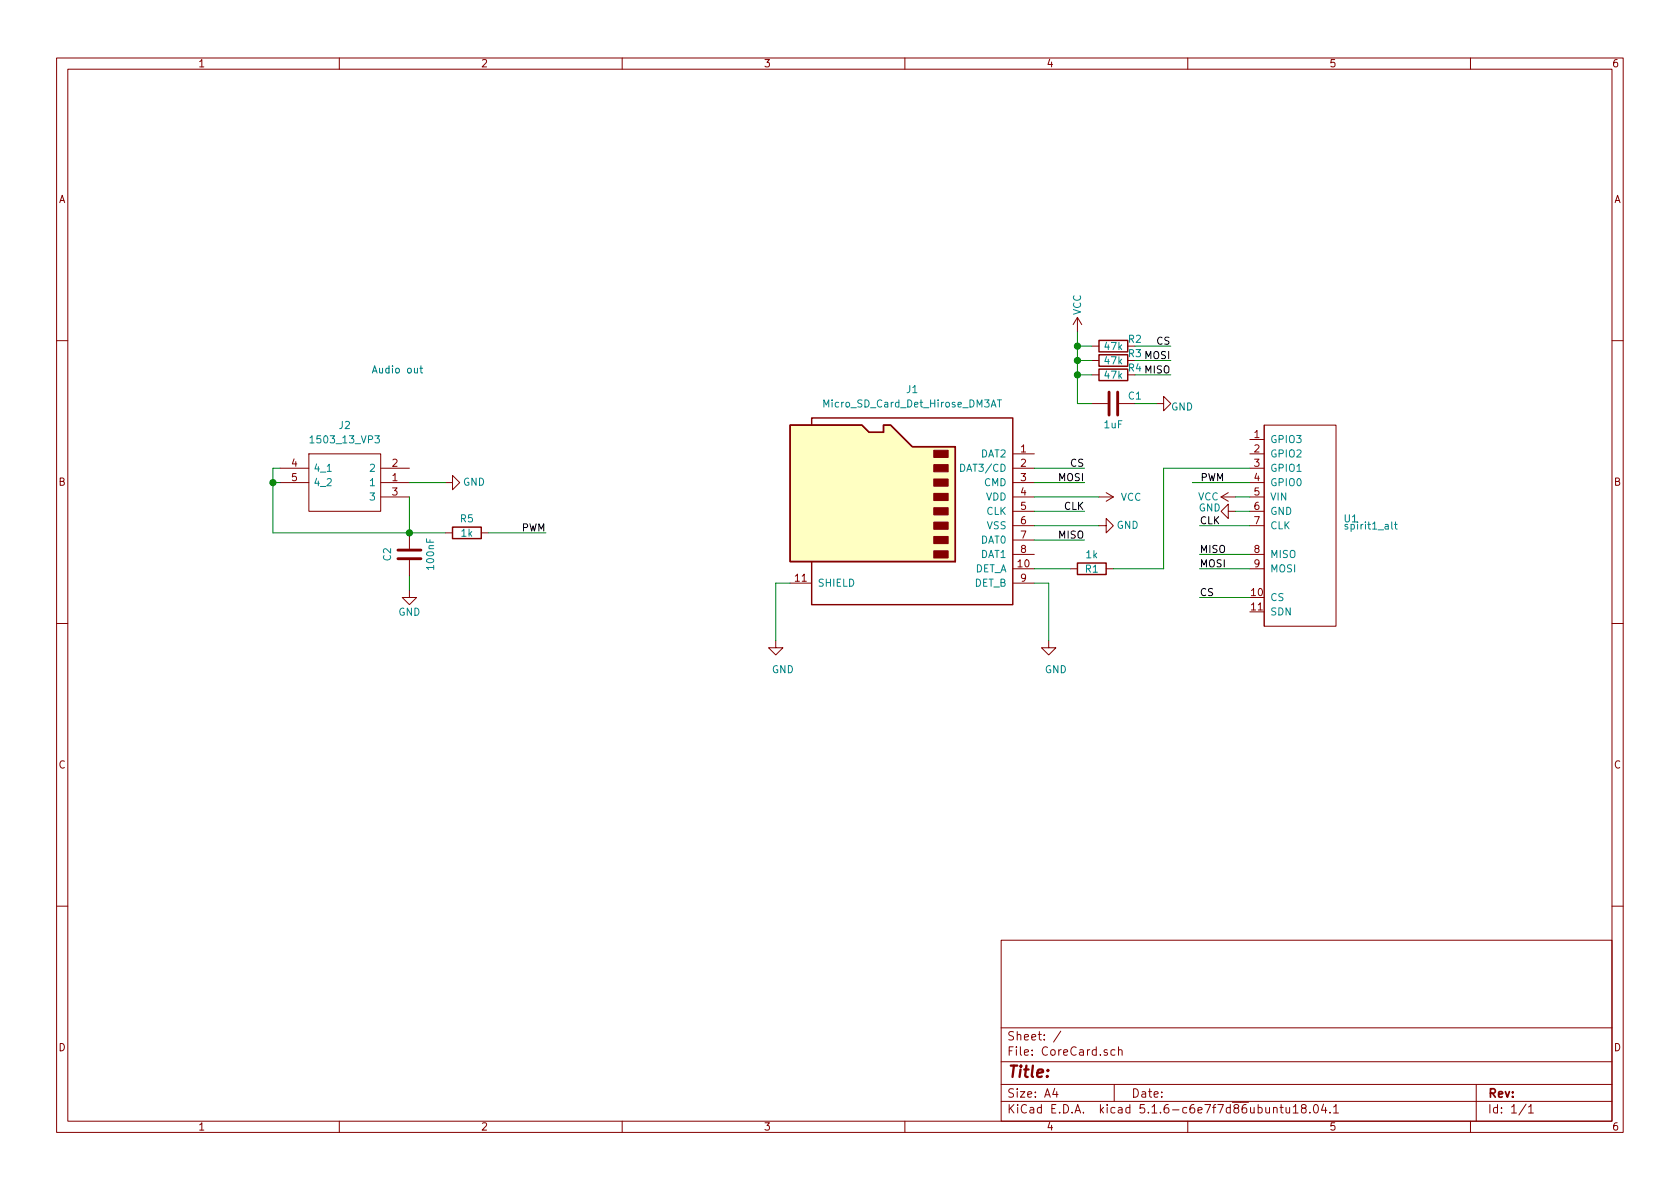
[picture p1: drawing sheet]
<svg xmlns="http://www.w3.org/2000/svg" width="297mm" height="210mm" viewBox="0 0 297 210" stroke-linecap="round" stroke-linejoin="round" font-family="sans-serif">
<g fill="none" stroke="#840000" stroke-width=".18">
<path d="M10 10.3h277v189.9h-277zM12 12.2h273v186.1h-273zM60 10.3v1.9M110 10.3v1.9M160 10.3v1.9M210 10.3v1.9M260 10.3v1.9M190.5 56.1l-.8 1.3M190.5 56.1v2.6M190.5 56.1l.8 1.3M10 60.2h2M193 61.2h1.3"/>
<path d="M193 63.7h1.3M193 66.3h1.3M193 71.4h2.8M197.9 71.4h2.8M204.5 71.4h1.2v-1.3l1.3 1.3-1.3 1.2v-1.2M221 77.7h2.5M223.5 75.2v35.5zM223.5 75.2h12.7v35.5h-12.7zM285 60.2h2M49.5 82.8h5.1M49.5 85.3h5.1M54.6 80.3h12.7v10.1h-12.7z"/>
<path d="M67.3 82.8h5.1M67.3 85.3h5.1M67.3 87.9h5.1M72.4 94.2v2.8M72.4 99.1v2.7M78.7 85.3h1.3v-1.2l1.3 1.2-1.3 1.3v-1.3M78.7 94.2h1.3M85.1 94.2h1.3M179.1 80.3h3.8M179.1 82.8h3.8M179.1 85.3h3.8M179.1 87.9h3.8"/>
<path d="M179.1 90.4h3.8M179.1 93h3.8M179.1 95.5h3.8M179.1 98h3.8M194.3 93h1.3v-1.3l1.2 1.3-1.2 1.2v-1.2M194.3 87.9h2.5M195.6 87.1l1.2 .8M196.8 87.9l-1.2 .7M215.9 87.9h2.5M215.9 87.9l1.3 .7M217.2 90.4v-1.3l-1.3 1.3 1.3 1.3v-1.3h1.2M217.2 87.1l-1.3 .8"/>
<path d="M221 80.3h2.5M221 82.8h2.5M221 85.3h2.5M221 87.9h2.5M221 90.4h2.5M221 93h2.5M221 98h2.5M10 110.3h2M72.4 104.4v1.3h1.3l-1.3 1.2-1.3-1.2h1.3M137.2 113.3v1.2h1.2l-1.2 1.3-1.3-1.3h1.3M139.7 103.1h3.8M179.1 100.6h3.8"/>
<path d="M179.1 103.1h3.8M185.4 113.3v1.2h1.3l-1.3 1.3-1.3-1.3h1.3M189.2 100.6h1.3M195.6 100.6h1.2M221 100.6h2.5M285 110.3h2M10 160.2h2M177 166.3h108v32h-108zM285 160.2h2M60 198.3v1.9M110 198.3v1.9M160 198.3v1.9"/>
<path d="M177 194.8h108M177 191.8h108M177 187.8h108M177 181.8h108M186.5 192.5l-.4 1h1M186.8 193v1M187.6 182.3l-1.3 2M197 191.8v3M197.1 185.7l-.4-.1-.3 .3 .1 .6 .2 .1 .4-.1M197.8 185.7l.2-.1 .3 .1 .1 .9M197.8 185.1v1.5M210 198.3v1.9"/>
<path d="M225.2 196l.2-.2 .3 .1 .1 .9M226.3 195.8h.6M226.5 195.3v1.3l.4 .2M227.4 195.8l.1 .9 .3 .1 .2-.1M228 195.8v1M228.7 195.8l.4-.5v1.5M228.7 196.8h.8M230.4 196l-.3-.2v-.3a.48 .48 0 0 1 .8 0l-.1 .4-.7 .2v.4l.3 .3h.3l.2-.3v-.4l-.2-.1M231.6 196.7v.1M232.4 195.4l.2-.1a.8 .8 0 0 1 .5 .8 .8 .8 0 0 1-.5 .7 1 1 0 0 1-.2-1.4zM234 195.2l-.3 1.1h.9M234.4 195.8v1"/>
<path d="M235.2 196.7v.1M235.8 195.8l.4-.5v1.5M235.8 196.8h.9M260 198.3v1.9M261 191.8v6.5M269.8 195.2l-1.2 2M270.3 195.8l.4-.5v1.5M270.3 196.8h.8"/>
</g>
<path d="M139.7 75.2h12.7l1.3 1.2h2.5v-1.2h1.3l3.8 3.8h7.6v20.3h-29.2z" fill="#ffffc2" stroke="#ffffc2" stroke-width=".18"/>
<path d="M139.7 75.2h12.7l1.3 1.2h2.5v-1.2h1.3l3.8 3.8h7.6v20.3h-29.2zM143.5 75.2v-1.3h35.6v33h-35.6v-7.6M194.3 60.2h5.1v2h-5.1zM194.3 62.7h5.1v2.1h-5.1zM194.3 65.3h5.1v2h-5.1zM80 93.2h5.1v2h-5.1zM190.5 99.6h5.1v2h-5.1z" fill="none" stroke="#840000" stroke-width=".25"/>
<g fill="#840000" stroke="#840000" stroke-width=".18">
<path d="M165.1 97.4h2.5v1.3h-2.5z"/>
<path d="M165.1 94.9h2.5v1.2h-2.5z"/>
<path d="M165.1 92.3h2.5v1.3h-2.5z"/>
<path d="M165.1 89.8h2.5v1.3h-2.5z"/>
<path d="M165.1 87.2h2.5v1.3h-2.5z"/>
<path d="M165.1 84.7h2.5v1.3h-2.5z"/>
<path d="M165.1 82.2h2.5v1.2h-2.5z"/>
<path d="M165.1 79.6h2.5v1.3h-2.5z"/>
</g>
<path d="M54.8 77.4l.4-.3v1.2M54.8 78.3h.7M175.3 72l.4-1.3 .4 1.3M176.3 70.7h.8M176.7 70.7v1.3M169.8 82.1a.64 .64 0 0 1 .8 .6 .64 .64 0 0 1-.8 .7zM246.6 92.7h.4M246.7 92.3v1.1l.3 .2" fill="none" stroke="#008484" stroke-width=".18"/>
<path d="M196.1 69.3v4.1M197.6 69.3v4.1M70.4 97.3h4M70.4 98.8h4" fill="none" stroke="#840000" stroke-width=".51"/>
<g fill="none" stroke="#008400" stroke-width=".18">
<path d="M190.5 58.7v12.7h2.5M190.5 61.2h2.5M190.5 63.7h2.5M190.5 66.3h2.5M200.7 61.2h6.3M200.7 63.7h6.3M200.7 66.3h6.3M200.7 71.4h3.8M48.3 85.3h1.2M49.5 82.8h-1.2v11.4h30.4M72.4 85.3h6.3M72.4 87.9v6.3"/>
<path d="M86.4 94.2h10.1M182.9 82.8h8.9M182.9 93h11.4M182.9 87.9h11.4M182.9 90.4h8.9M182.9 85.3h8.9M182.9 95.5h8.9M210.8 85.3h10.2M212.1 93h8.9M212.1 98h8.9M218.4 87.9h2.6M218.4 90.4h2.6"/>
<path d="M221 82.8h-15.3v17.8h-8.9M72.4 101.8v2.6M139.7 103.1h-2.5v10.2M182.9 100.6h6.3M182.9 103.1h2.5v10.2M212.1 100.6h8.9M212.1 105.7h8.9"/>
</g>
<path d="M65.8 66l.4-1.3 .5 1.3M66 65.6h.5" fill="none" stroke="#0000c2" stroke-width=".18"/>
<g fill="#008400" stroke="#008400" stroke-width=".25">
<circle cx="190.5" cy="61.2" r=".51"/>
<circle cx="72.4" cy="94.2" r=".51"/>
<circle cx="48.3" cy="85.3" r=".51"/>
<circle cx="190.5" cy="66.3" r=".51"/>
<circle cx="190.5" cy="63.7" r=".51"/>
</g>
<text font-size="2.8" fill="#840000" x="178" y="190.5">Title:</text>
<g font-size="2.1" fill="#840000">
<text x="178" y="184">Sheet: /</text>
<text x="178" y="186.7">File: CoreCard.sch</text>
<text x="178" y="196.9">KiCad E.D.A. kicad 5.1.6-c6e7f7d86ubuntu18.04.1</text>
<text x="178" y="194.1">Size: A4</text>
<text x="200" y="194.1">Date:</text>
<text x="263" y="194.1">Rev:</text>
<text x="263" y="196.9">Id: 1/1</text>
</g>
<g font-size="1.8" fill="#840000">
<text x="35" y="11.9">1</text>
<text x="85" y="11.9">2</text>
<text x="135" y="11.9">3</text>
<text x="185" y="11.9">4</text>
<text x="235" y="11.9">5</text>
<text x="285" y="11.9">6</text>
<text x="10.4" y="35.9">A</text>
<text x="285.4" y="35.9">A</text>
<text x="221.8" y="77.5">1</text>
<text x="51.6" y="82.5">4</text>
<text x="69.4" y="82.5">2</text>
<text x="180.5" y="80">1</text>
<text x="180.5" y="82.5">2</text>
<text x="221.8" y="80">2</text>
<text x="221.8" y="82.5">3</text>
<text x="10.4" y="85.9">B</text>
<text x="51.6" y="85.1">5</text>
<text x="69.4" y="85.1">1</text>
<text x="69.4" y="87.6">3</text>
<text x="180.5" y="85.1">3</text>
<text x="180.5" y="87.6">4</text>
<text x="221.8" y="85.1">4</text>
<text x="221.8" y="87.6">5</text>
<text x="285.4" y="85.9">B</text>
<text x="180.5" y="90.2">5</text>
<text x="180.5" y="92.7">6</text>
<text x="180.5" y="95.2">7</text>
<text x="221.8" y="90.2">6</text>
<text x="221.8" y="92.7">7</text>
<text x="180" y="100.3">10</text>
<text x="180.5" y="97.8">8</text>
<text x="221.8" y="97.8">8</text>
<text x="221.8" y="100.3">9</text>
<text x="140.6" y="102.9">11</text>
<text x="180.5" y="102.9">9</text>
<text x="221.3" y="105.4">10</text>
<text x="221.3" y="107.9">11</text>
<text x="10.4" y="135.9">C</text>
<text x="285.4" y="135.9">C</text>
<text x="10.4" y="185.9">D</text>
<text x="285.4" y="185.9">D</text>
<text x="35" y="199.9">1</text>
<text x="85" y="199.9">2</text>
<text x="135" y="199.9">3</text>
<text x="185" y="199.9">4</text>
<text x="235" y="199.9">5</text>
<text x="285" y="199.9">6</text>
</g>
<g font-size="1.8" fill="#008484">
<text x="191.1" y="55.7" transform="rotate(-90 191.1 55.7)">VCC</text>
<text x="195.4" y="61.9">47k</text>
<text x="195.4" y="64.4">47k</text>
<text x="199.5" y="60.6">R2</text>
<text x="160.3" y="69.5">J1</text>
<text x="195.4" y="67">47k</text>
<text x="199.5" y="70.7">C1</text>
<text x="60" y="75.9">J2</text>
<text x="146" y="72.1">Micro_SD_Card_Det_Hirose_DM3AT</text>
<text x="195.3" y="75.7">1uF</text>
<text x="207.1" y="72.6">GND</text>
<text x="55.4" y="83.4">4_1</text>
<text x="55.4" y="78.4">1503_13_VP3</text>
<text x="65.6" y="83.4">2</text>
<text x="170.4" y="83.4">DAT3/CD</text>
<text x="173.4" y="80.9">DAT2</text>
<text x="224.5" y="78.4">GPIO3</text>
<text x="224.5" y="80.9">GPIO2</text>
<text x="224.5" y="83.4">GPIO1</text>
<text x="55.4" y="86">4_2</text>
<text x="65.6" y="86">1</text>
<text x="65.6" y="88.5">3</text>
<text x="81.9" y="85.9">GND</text>
<text x="174" y="86">CMD</text>
<text x="174.3" y="88.5">VDD</text>
<text x="198.1" y="88.6">VCC</text>
<text x="211.8" y="88.5">VCC</text>
<text x="224.5" y="86">GPIO0</text>
<text x="224.5" y="88.5">VIN</text>
<text x="81.4" y="92.4">R5</text>
<text x="81.6" y="94.9">1k</text>
<text x="174.4" y="91.1">CLK</text>
<text x="174.5" y="93.6">VSS</text>
<text x="197.4" y="93.5">GND</text>
<text x="211.9" y="90.4">GND</text>
<text x="224.5" y="91.1">GND</text>
<text x="224.5" y="93.6">CLK</text>
<text x="237.7" y="92.4">U1</text>
<text x="238.2" y="93.6">spirit1_alt</text>
<text x="69.1" y="99.2" transform="rotate(-90 69.1 99.2)">C2</text>
<text x="76.8" y="100.6" transform="rotate(-90 76.8 100.6)">100nF</text>
<text x="172.3" y="101.2">DET_A</text>
<text x="173.4" y="96.1">DAT0</text>
<text x="173.4" y="98.7">DAT1</text>
<text x="191.9" y="101.3">R1</text>
<text x="192.1" y="98.7">1k</text>
<text x="224.5" y="98.7">MISO</text>
<text x="224.5" y="101.2">MOSI</text>
<text x="144.5" y="103.8">SHIELD</text>
<text x="172.3" y="103.8">DET_B</text>
<text x="224.5" y="106.3">CS</text>
<text x="70.4" y="108.9">GND</text>
<text x="224.5" y="108.8">SDN</text>
<text x="136.5" y="119">GND</text>
<text x="184.7" y="119">GND</text>
</g>
<g font-size="1.8">
<text x="199.5" y="63.2">R3 MOSI</text>
<text x="199.5" y="65.7">R4 MISO</text>
<text x="204.5" y="61">CS</text>
<text x="189.3" y="82.5">CS</text>
<text x="187.2" y="85.1">MOSI</text>
<text x="212.2" y="85.1">PWM</text>
<text x="92.2" y="94">PWM</text>
<text x="187.2" y="95.2">MISO</text>
<text x="188.1" y="90.2">CLK</text>
<text x="212.1" y="92.7">CLK</text>
<text x="212.1" y="97.8">MISO</text>
<text x="212.1" y="100.3">MOSI</text>
<text x="212.1" y="105.4">CS</text>
</g>
<text font-size="1.8" fill="#0000c2" x="66.7" y="66">Audio out</text>
</svg>
